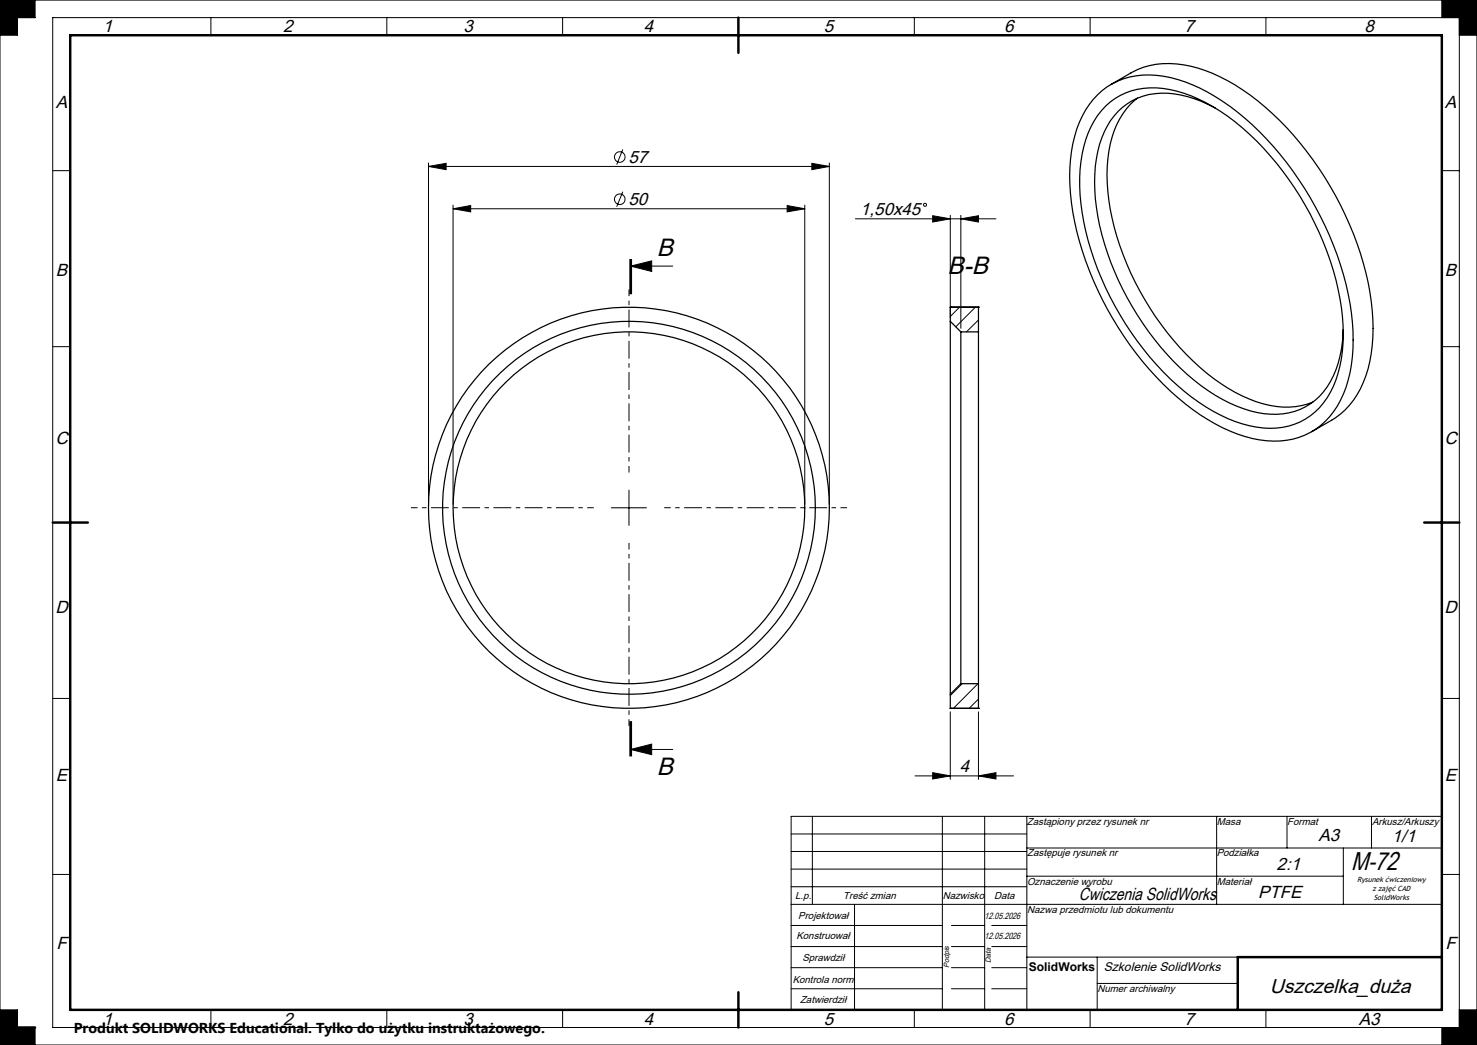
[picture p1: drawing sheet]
<svg xmlns="http://www.w3.org/2000/svg" width="420mm" height="297mm" viewBox="0 0 420 297" stroke-linecap="round" stroke-linejoin="round" font-family="sans-serif">
<g fill="none" stroke="#000" stroke-width=".35">
<path d="M312.1 26.9a20.8 20.8 0 0 1 18.7-5.2 51.3 51.3 0 0 1 25.3 13.8 93.9 93.9 0 0 1 28.2 53.4 45.3 45.3 0 0 1-2.3 23.1 20.8 20.8 0 0 1-23.8 13 51.3 51.3 0 0 1-25.4-13.8 93.3 93.3 0 0 1-28.1-53.4 45.3 45.3 0 0 1 2.3-23.1 23.1 23.1 0 0 1 5.1-7.8zM314.4 30.2a20.4 20.4 0 0 1 20.3-4.3 54.5 54.5 0 0 1 24.5 16.1 87.6 87.6 0 0 1 22.3 45.5 40.3 40.3 0 0 1-3.2 24 19 19 0 0 1-21 9.9 45.8 45.8 0 0 1-22.6-11.9 86.4 86.4 0 0 1-27.3-51.6 39.9 39.9 0 0 1 2.8-21.9 20.6 20.6 0 0 1 4.2-5.8zM316 24a45.9 45.9 0 0 1 9.3-4.9 29 29 0 0 1 21.6 2.7 76 76 0 0 1 28.1 26 87.2 87.2 0 0 1 15.4 43 36.7 36.7 0 0 1-5.5 22.9 20.4 20.4 0 0 1-6.3 5.7l-5.6 3.3M323.4 27.9a22.9 22.9 0 0 0-8.1 15.1 59.7 59.7 0 0 0 5.1 32 78.8 78.8 0 0 0 26.7 34 33.5 33.5 0 0 0 19.5 6.7 19.4 19.4 0 0 0 6.7-1.4M345.6 30.7a28.3 28.3 0 0 0-19-3.8 18.2 18.2 0 0 0-13.3 12.3 44.6 44.6 0 0 0-.6 24.8 82.1 82.1 0 0 0 28.9 45.6 37.7 37.7 0 0 0 19.7 8.1 18.1 18.1 0 0 0 18.6-12.6 34.2 34.2 0 0 0 2.1-11.4M270.2 87.3h.1M270.2 91.3v106M270.2 87.3h8M270.2 87.3v4M270.2 91.3l3 3M273.2 94.3v100M273.2 94.3h5"/>
<path d="M278.2 94.3v100M278.2 87.3h.1M278.2 87.3v7M270.2 197.3v4M273.2 194.3l-3 3M273.2 194.3h5M278.2 194.3v7M270.2 201.3h.1M270.2 201.3h8M278.2 201.3h.1"/>
<circle cx="178.8" cy="144.3" r="53"/>
<circle cx="178.8" cy="144.3" r="57"/>
<circle cx="178.8" cy="144.3" r="50"/>
</g>
<g fill="none" stroke="#000" stroke-width=".28">
<path d="M0 -.1v297.2M.1 0l-.1 .1M419.9 0l.1 .1M420 -.1v297.2l-.4-.5M420 0l-.4 .4M10 0v5h-5v5h-5M15 5h400v287h-400zM60 5v5M110 5v5M160 5v5M210 5v5M260 5v5"/>
<path d="M310 5v5M360 5v5M410 0v5M415 10h5M420 0h-420.1l.5 .4M15 48.5h5M121.8 47.3l5.1-.9v1.8zM121.8 46.3v97M121.8 47.3h114M128.8 59.3l5-.9v1.8zM128.8 58.3v85M128.8 59.3h100"/>
<path d="M177.1 54.5l-1.7 4.3M177.1 42.5l-1.7 4.3M223.8 58.4l5 .9-5 .9zM228.8 58.3v85M230.9 46.4l4.9 .9-4.9 .9zM235.8 46.3v97M410 48.5h5M179.1 73.6v10M179.3 75.6l6-1.4v2.9zM179.3 75.6h12M179.3 73.6v10M179.6 73.6v10"/>
<path d="M243.2 62.2h40M265.2 61.3l5 .9-5 .9zM270.2 61.2v29.1M273.2 62.2l5-.9v1.8zM273.2 61.2v32.1M15 98.5h5M272.8 87.3l-2.6 2.7M277.4 87.3l-5.6 5.6M278.2 90.9l-3.4 3.4M410 98.5h5M178.9 139.3v10M173.8 144.3h10"/>
<path d="M410 148.5h5M15 198.5h5M273.6 194.3l-3.4 3.4M278.1 194.3l-7 7M278.2 198.7l-2.6 2.6M410 198.5h5M179.1 205v10M179.3 213l6-1.5v3zM179.3 213h12M179.3 205v10M179.6 205v10zM265.2 219.6l5 .9-5 .9z"/>
<path d="M270.2 202.3v19.2M278.2 202.3v19.2M225 237h67M225 232h185v55h-185zM231 232v25M260.2 220.5h28M268 232v55M278.2 220.5l5-.9v1.8zM280 232v55M292 232v55M346 232v25M366 232v9"/>
<path d="M390 232v9M15 248.5h5M225 242h67M225 247h67M225 252h67M225 257h185M243 257v30M292 241h118M292 249h90M382 241v16M410 248.5h5M225 275h43"/>
<path d="M225 263h43M225 269h43M270.5 275h9.5M270.5 263h9.5M270.5 269h9.5M282 275h10M282 263h10M282 269h10M292 272h60M312 272v15M312 279.5h40M-.1 297h420.1"/>
<path d="M0 297l.1 .1M0 287h5v5h5v5M.4 296.6l-.4 .5M.4 296.5l-.4 .5M60 287v5M110 287v5M160 287v5M210 287v5M225 281h43M260 287v5M270.5 281h9.5M282 281h10"/>
<path d="M310 287v5M360 287v5M410 292v5M415 287h5M420 296.9l-.1 .2"/>
<circle cx="176.2" cy="44.6" r="1.51"/>
<circle cx="176.2" cy="56.6" r="1.5"/>
<circle cx="263" cy="58.2" r=".42"/>
</g>
<path d="M20 10h390v277h-390zM210 5v10M15 148.5h10M405 148.5h10M410 272h-58v15M5 292h5M210 282v10" fill="none" stroke="#000" stroke-width=".7"/>
<g fill="#000">
<path d="M410 0v5h5v5h5v-10zM415 287v5h-5v5h10v-10zM0 0v10h5v-5h5v-5z" fill-rule="evenodd"/>
<path d="M0 287h5v5h5v5h-10z" fill-rule="evenodd"/>
</g>
<path d="M178.9 134.3v-52M168.9 144.3h-52M178.9 154.3v52M188.9 144.3h52" fill="none" stroke="#000" stroke-width=".28" stroke-dasharray="5.1 1.3 1.3 1.3" stroke-dashoffset="3.2" stroke-linecap="butt"/>
<path d="M179.3 73.6v141.4" fill="none" stroke="#000" stroke-width=".28" stroke-dasharray="0 11559.8" stroke-linecap="butt"/>
<g fill="#000">
<path d="M128.8 59.3l5-.9v1.8zM223.8 58.4l5 .9-5 .9zM121.8 47.3l5.1-.9v1.8zM230.9 46.4l4.9 .9-4.9 .9zM265.2 61.3l5 .9-5 .9zM273.2 62.2l5-.9v1.8zM265.2 219.6l5 .9-5 .9zM278.2 220.5l5-.9v1.8z"/>
<path d="M179.3 75.6l6-1.4v2.9zM179.3 213l6-1.5v3z"/>
</g>
<text font-size="7.3" x="384.2" y="247.1">M-72</text>
<g font-size="7.1">
<text x="186.8" y="72.8">B</text>
<text x="269.5" y="78">B-B</text>
<text x="186.8" y="220.4">B</text>
</g>
<text font-size="5.7" x="361.1" y="282.1">Uszczelka_duża</text>
<g font-size="5">
<text x="29.3" y="9.2">1</text>
<text x="80.5" y="9.2">2</text>
<text x="131.8" y="9.2">3</text>
<text x="183" y="9.2">4</text>
<text x="234.3" y="9.2">5</text>
<text x="285.5" y="9.2">6</text>
<text x="336.8" y="9.2">7</text>
<text x="388" y="9.2">8</text>
<text x="15.9" y="30.6">A</text>
<text x="410.9" y="30.6">A</text>
<text x="178.7" y="46.2">57</text>
<text x="178.7" y="58.2">50</text>
<text x="244.6" y="61.1">1,50x45</text>
<text x="15.9" y="78.4">B</text>
<text x="410.9" y="78.4">B</text>
<text x="15.8" y="126.3">C</text>
<text x="410.8" y="126.3">C</text>
<text x="15.8" y="174.1">D</text>
<text x="410.8" y="174.1">D</text>
<text x="15.9" y="221.9">E</text>
<text x="272.9" y="219.4">4</text>
<text x="410.9" y="221.9">E</text>
<text x="375" y="239.1">A3</text>
<text x="395.8" y="239.2">1/1</text>
<text x="363" y="247.2">2:1</text>
<text x="306.8" y="255.7">Ćwiczenia SolidWorks</text>
<text x="357.8" y="255.2">PTFE</text>
<text x="16" y="269.8">F</text>
<text x="411" y="269.8">F</text>
<text x="29.3" y="291.2">1</text>
<text x="80.5" y="291.2">2</text>
<text x="131.8" y="291.2">3</text>
<text x="183" y="291.2">4</text>
<text x="234.3" y="291.2">5</text>
<text x="285.5" y="291.2">6</text>
<text x="336.8" y="291.2">7</text>
<text x="386.4" y="291.2">A3</text>
</g>
<text font-size="4.1" x="21" y="293.7">Produkt SOLIDWORKS Educational. Tylko do użytku instruktażowego.</text>
<text font-size="3.6" x="313.9" y="275.9">Szkolenie SolidWorks</text>
<text font-size="3.4" x="292.6" y="275.9">SolidWorks</text>
<g font-size="2.8">
<text x="292" y="234.4">Zastąpiony przez rysunek nr</text>
<text x="346" y="234.4">Masa</text>
<text x="366.1" y="234.5">Format</text>
<text x="390.1" y="234.5">Arkusz/Arkuszy</text>
<text x="292.1" y="243.3">Zastępuje rysunek nr</text>
<text x="346" y="243.4">Podziałka</text>
<text x="292.1" y="251.5">Oznaczenie wyrobu</text>
<text x="346" y="251.4">Materiał</text>
<text x="226.1" y="255.6">L.p.</text>
<text x="239.8" y="255.6">Treść zmian</text>
<text x="268.1" y="255.6">Nazwisko</text>
<text x="282.7" y="255.6">Data</text>
<text x="227" y="261.1">Projektował</text>
<text x="292.1" y="259.4">Nazwa przedmiotu lub dokumentu</text>
<text x="226.5" y="266.9">Konstruował</text>
<text x="228.2" y="273">Sprawdził</text>
<text x="225.4" y="279.4">Kontrola norm</text>
<text x="312.1" y="281.8">Numer archiwalny</text>
<text x="227.5" y="285">Zatwierdził</text>
</g>
<g font-size="2.6">
<text x="280" y="261.1">12.05.2026</text>
<text x="280" y="267">12.05.2026</text>
</g>
<g font-size="2.1">
<text x="386" y="250.7">Rysunek ćwiczeniowy</text>
<text x="390.3" y="253.2">z zajęć CAD</text>
<text x="390.7" y="255.7">SolidWorks</text>
<text x="269.9" y="275.2" transform="rotate(-90 269.9 275.2)">Podpis</text>
<text x="281.7" y="273.8" transform="rotate(-90 281.7 273.8)">Data</text>
</g>
</svg>
